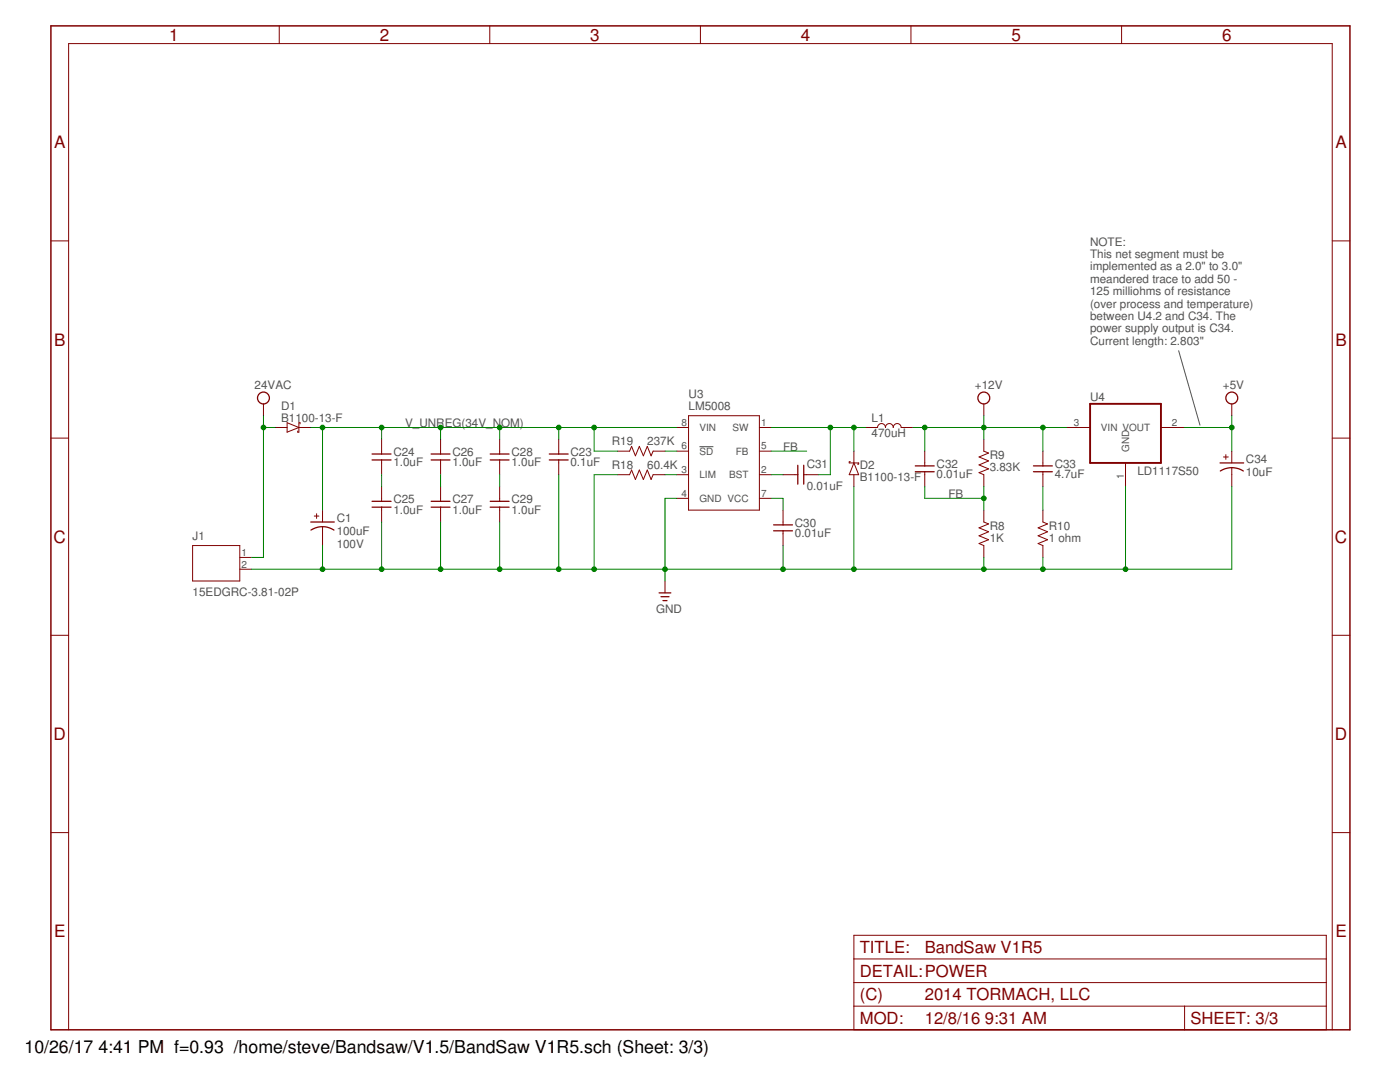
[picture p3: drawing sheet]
<svg xmlns="http://www.w3.org/2000/svg" width="279mm" height="216mm" viewBox="0 0 279 216" stroke-linecap="round" stroke-linejoin="round" font-family="sans-serif">
<path d="M235.2 70l4.3 14.8M139.6 89.1h2.8" fill="none" stroke="#505050" stroke-width=".2"/>
<g fill="none" stroke="#800000" stroke-width=".2">
<path d="M55.7 5.2v3.5M97.7 5.2v3.5M139.8 5.2v3.5M181.8 5.2v3.5M223.8 5.2v3.5M10.2 48.1h3.5M265.9 48.1h3.5M10.2 87.4h3.5M52.6 80.6v2.4M54.9 85.3h2.4M57.3 84.3l2.3 1-2.3 .9zM59.6 85.3h2.4"/>
<path d="M59.9 84.6v-.3h-.3v1.9h-.2v-.2M76.2 87.7v2.9M76.2 91.8v2.9M76.2 97.1v2.9M87.9 87.7v2.9M87.9 91.8v2.9M87.9 97.1v2.9M99.7 87.7v2.9M99.7 91.8v2.9M99.7 97.1v2.9M111.5 87.7v2.9M111.5 91.8v2.9"/>
<path d="M123.3 90h2.3l.4-.9 .8 1.9 .8-1.9 .8 1.9 .8-1.9 .7 1.9 .4-1h2.4M123.3 94.7h2.3l.4-.9 .8 1.9 .8-1.9 .8 1.9 .8-1.9 .7 1.9 .4-1h2.4M135.1 85.3h2.3M135.1 90h2.3M135.1 94.7h2.3M135.1 99.4h2.3M137.4 83h14.2v18.8h-14.2zM151.6 85.3h2.3M151.6 90h2.3M151.6 94.7h2.3M151.6 99.4h2.3M156.3 94.7h2.9"/>
<path d="M160.4 94.7h2.9M169.7 92.1h-.2v.3h1.9v.2h-.3M170.4 92.4l1 2.3h-1.9zM170.4 90v2.4M170.4 94.7v2.4M172.8 85.3h2.3a.79 .79 0 0 1 .8-.8 .79 .79 0 0 1 .8 .8 .77 .77 0 0 1 .8-.8 .77 .77 0 0 1 .8 .8 .79 .79 0 0 1 .8-.8 .79 .79 0 0 1 .8 .8h2.3M184.6 90v3M184.6 94.1v3M196.3 80.6v2.4M196.3 87.7v2.3l1 .4-1.9 .8 1.9 .8-1.9 .8 1.9 .8-1.9 .7 .9 .4v2.4M208.1 90v3M208.1 94.1v3"/>
<path d="M212.8 85.3h4.8M224.6 92.4v4.7M231.7 85.3h4.7M244.2 91.2h.9M244.6 90.7v1M245.8 80.6v2.4M245.8 90v2.4M245.8 93.3v3.8M265.9 87.4h3.5M38.4 108.9h9.5v7h-9.5zM47.9 111.2h2.3M47.9 113.6h2.3"/>
<path d="M62.7 103h.9M63.2 102.5v.9M64.4 101.8v2.4M64.4 105.1v3.8M76.2 101.2v3M87.9 101.2v3M99.7 101.2v3M132.7 115.9v2.4M156.3 101.8v2.9M156.3 105.9v3M196.3 101.8v2.4l1 .3-1.9 .8 1.9 .8-1.9 .8 1.9 .8-1.9 .8 .9 .4v2.3M208.1 101.8v2.4l1 .3-1.9 .8 1.9 .8-1.9 .8 1.9 .8-1.9 .8 .9 .4v2.3"/>
<path d="M10.2 126.8h3.5M265.9 126.8h3.5M10.2 166.1h3.5M265.9 166.1h3.5M170.4 186.6h94.3v18.9h-94.3zM170.4 196.1h94.3M170.4 191.3h94.3M13.7 205.5v-196.8h252.2v196.8M170.4 200.8h94.3M236.4 200.8v4.7"/>
</g>
<g fill="none" stroke="#800000" stroke-width=".25">
<path d="M74.3 91.8h3.7M74.3 90.6h3.7M86 91.8h3.8M86 90.6h3.8M97.8 91.8h3.8M97.8 90.6h3.8M109.6 91.8h3.8M109.6 90.6h3.8M159.2 92.8v3.8M160.4 92.8v3.8M182.7 94.1h3.7M182.7 93h3.7"/>
<path d="M206.2 94.1h3.8M206.2 93h3.8M243.5 92.4h4.7M243.5 94a4.2 4.2 0 0 1 4.6 0M62 104.2h4.7M62.1 105.8a4.2 4.2 0 0 1 4.6 0M74.3 101.2h3.7M74.3 100h3.7M86 101.2h3.8M86 100h3.8M97.8 101.2h3.8M97.8 100h3.8"/>
<path d="M131.5 118.3h2.4M131.9 119.1h1.6M132.3 119.8h.8M154.4 105.9h3.8M154.4 104.7h3.8"/>
<circle cx="52.6" cy="79.4" r="1.19"/>
<circle cx="196.3" cy="79.4" r="1.19"/>
<circle cx="245.8" cy="79.4" r="1.19"/>
</g>
<path d="M10.2 5.2h259.2v200.3h-259.2z" fill="none" stroke="#800000" stroke-width=".3"/>
<path d="M217.6 80.6h14.1v11.8h-14.1z" fill="none" stroke="#800000" stroke-width=".38"/>
<g fill="none" stroke="#008000" stroke-width=".2">
<path d="M52.6 85.3h2.3M52.6 83v28.2h-2.4M62 85.3h73.1M64.4 85.3v16.5M76.2 85.3v2.4M76.2 94.7v2.4M87.9 85.3v2.4M87.9 94.7v2.4M99.7 85.3v2.4M99.7 94.7v2.4M111.5 85.3v2.4M111.5 94.7v18.9"/>
<path d="M118.6 85.3v4.7h4.7M123.3 94.7h-4.7v18.9M132.7 90h2.4M132.7 94.7h2.4M135.1 99.4h-2.4v16.5M153.9 90h7.1M153.9 94.7h2.4M153.9 85.3h18.9M153.9 99.4h2.4v2.4M165.7 85.3v9.4h-2.4M170.4 85.3v4.7M170.4 97.1v16.5"/>
<path d="M182.2 85.3h30.6M184.6 85.3v4.7M184.6 97.1v2.3h11.7M196.3 83v4.7M196.3 97.1v4.7M208.1 85.3v4.7M208.1 97.1v4.7M224.6 97.1v16.5M236.4 85.3h9.4M245.8 97.1v16.5h-195.6M245.8 83v7M64.4 108.9v4.7"/>
<path d="M76.2 104.2v9.4M87.9 104.2v9.4M99.7 104.2v9.4M156.3 108.9v4.7M196.3 111.2v2.4M208.1 111.2v2.4"/>
</g>
<g fill="#008000" stroke="#008000" stroke-width=".2">
<circle cx="87.9" cy="85.3" r=".47"/>
<circle cx="99.7" cy="85.3" r=".47"/>
<circle cx="111.5" cy="85.3" r=".47"/>
<circle cx="118.6" cy="85.3" r=".47"/>
<circle cx="76.2" cy="85.3" r=".47"/>
<circle cx="64.4" cy="85.3" r=".47"/>
<circle cx="170.4" cy="85.3" r=".47"/>
<circle cx="165.7" cy="85.3" r=".47"/>
<circle cx="196.3" cy="99.4" r=".47"/>
<circle cx="87.9" cy="113.6" r=".47"/>
<circle cx="99.7" cy="113.6" r=".47"/>
<circle cx="111.5" cy="113.6" r=".47"/>
<circle cx="118.6" cy="113.6" r=".47"/>
<circle cx="132.7" cy="113.6" r=".47"/>
<circle cx="156.3" cy="113.6" r=".47"/>
<circle cx="170.4" cy="113.6" r=".47"/>
<circle cx="196.3" cy="113.6" r=".47"/>
<circle cx="76.2" cy="113.6" r=".47"/>
<circle cx="224.6" cy="113.6" r=".47"/>
<circle cx="208.1" cy="113.6" r=".47"/>
<circle cx="64.4" cy="113.6" r=".47"/>
<circle cx="196.3" cy="85.3" r=".47"/>
<circle cx="184.6" cy="85.3" r=".47"/>
<circle cx="208.1" cy="85.3" r=".47"/>
<circle cx="245.8" cy="85.3" r=".47"/>
<circle cx="52.6" cy="85.3" r=".47"/>
</g>
<g font-size="3.5">
<text x="4.9" y="210">10/26/17</text>
<text x="19.6" y="210">4:41 PM f=0.93 /home/steve/Bandsaw/V1.5/BandSaw V1R5.sch (Sheet: 3/3)</text>
</g>
<g font-size="3.4" fill="#800000">
<text x="33.8" y="8.1">1</text>
<text x="75.8" y="8.1">2</text>
<text x="117.8" y="8.1">3</text>
<text x="159.8" y="8.1">4</text>
<text x="201.9" y="8.1">5</text>
<text x="243.9" y="8.1">6</text>
<text x="10.8" y="29.6">A</text>
<text x="266.5" y="29.6">A</text>
<text x="10.8" y="68.9">B</text>
<text x="266.5" y="68.9">B</text>
<text x="10.7" y="108.3">C</text>
<text x="266.4" y="108.3">C</text>
<text x="10.7" y="147.7">D</text>
<text x="266.4" y="147.7">D</text>
<text x="10.8" y="187">E</text>
<text x="266.5" y="187">E</text>
</g>
<g font-size="3.3" fill="#800000">
<text x="171.6" y="190.2">TITLE:</text>
<text x="184.6" y="190.2">BandSaw V1R5</text>
<text x="171.6" y="194.9">DETAIL:POWER</text>
<text x="171.6" y="199.6">(C)</text>
<text x="184.6" y="199.6">2014 TORMACH, LLC</text>
<text x="171.6" y="204.3">MOD:</text>
<text x="184.6" y="204.3">12/8/16</text>
<text x="196.6" y="204.3">9:31 AM</text>
<text x="237.6" y="204.3">SHEET: 3/3</text>
</g>
<g font-size="2.3" fill="#505050">
<text x="217.6" y="49">NOTE:</text>
<text x="217.6" y="51.5">This net segment must be</text>
<text x="217.6" y="53.9">implemented as a 2.0&quot; to 3.0&quot;</text>
<text x="217.6" y="56.4">meandered trace to add 50 -</text>
<text x="217.6" y="58.9">125 milliohms of resistance</text>
<text x="217.6" y="61.4">(over process and temperature)</text>
<text x="217.6" y="63.8">between U4.2 and C34. The</text>
<text x="217.6" y="66.3">power supply output is C34.</text>
<text x="217.6" y="68.8">Current length: 2.803&quot;</text>
<text x="50.8" y="77.6">24VAC</text>
<text x="194.6" y="77.6">+12V</text>
<text x="244.1" y="77.6">+5V</text>
<text x="56.1" y="81.8">D1</text>
<text x="137.4" y="81.8">LM5008</text>
<text x="137.4" y="79.4">U3</text>
<text x="217.6" y="80">U4</text>
<text x="56.1" y="84.1">B1100-13-F</text>
<text x="80.9" y="85.3">V_UNREG(34V_NOM)</text>
<text x="122.1" y="88.8">R19</text>
<text x="129.2" y="88.8">237K</text>
<text x="174" y="87.2">470uH</text>
<text x="174" y="84.2">L1</text>
<text x="78.5" y="93.1">1.0uF</text>
<text x="78.5" y="91">C24</text>
<text x="90.3" y="93.1">1.0uF</text>
<text x="90.3" y="91">C26</text>
<text x="102.1" y="93.1">1.0uF</text>
<text x="102.1" y="91">C28</text>
<text x="113.9" y="93.1">0.1uF</text>
<text x="113.9" y="91">C23</text>
<text x="122.1" y="93.5">R18</text>
<text x="129.2" y="93.5">60.4K</text>
<text x="156.3" y="90">FB</text>
<text x="161" y="93.3">C31</text>
<text x="171.6" y="95.9">B1100-13-F</text>
<text x="171.6" y="93.5">D2</text>
<text x="186.9" y="95.4">0.01uF</text>
<text x="186.9" y="93.3">C32</text>
<text x="197.5" y="94">3.83K</text>
<text x="197.5" y="91.7">R9</text>
<text x="210.5" y="95.4">4.7uF</text>
<text x="210.5" y="93.3">C33</text>
<text x="227" y="94.7">LD1117S50</text>
<text x="248.7" y="95">10uF</text>
<text x="248.7" y="92.4">C34</text>
<text x="78.5" y="100.4">C25</text>
<text x="90.3" y="100.4">C27</text>
<text x="102.1" y="100.4">C29</text>
<text x="161" y="97.8">0.01uF</text>
<text x="189.3" y="99.4">FB</text>
<text x="38.4" y="107.7">J1</text>
<text x="67.2" y="106.7">100uF</text>
<text x="67.2" y="104.2">C1</text>
<text x="78.5" y="102.5">1.0uF</text>
<text x="90.3" y="102.5">1.0uF</text>
<text x="102.1" y="102.5">1.0uF</text>
<text x="158.6" y="107.2">0.01uF</text>
<text x="158.6" y="105.1">C30</text>
<text x="197.5" y="105.8">R8</text>
<text x="209.3" y="105.8">R10</text>
<text x="67.2" y="109.3">100V</text>
<text x="197.5" y="108.2">1K</text>
<text x="209.3" y="108.2">1 ohm</text>
<text x="38.4" y="118.9">15EDGRC-3.81-02P</text>
<text x="130.9" y="122.4">GND</text>
</g>
<g font-size="2" fill="#505050">
<text x="136" y="85">8</text>
<text x="136" y="89.7">6</text>
<text x="139.6" y="86">VIN</text>
<text x="146.2" y="86">SW</text>
<text x="151.9" y="89.7">5</text>
<text x="151.9" y="85">1</text>
<text x="214.3" y="85">3</text>
<text x="219.7" y="86">VIN VOUT</text>
<text x="233.9" y="85">2</text>
<text x="136" y="94.4">3</text>
<text x="139.6" y="90.7">SD</text>
<text x="139.6" y="95.4">LIM</text>
<text x="145.5" y="95.4">BST</text>
<text x="146.9" y="90.7">FB</text>
<text x="151.9" y="94.4">2</text>
<text x="224.3" y="95.6" transform="rotate(-90 224.3 95.6)">1</text>
<text x="225.3" y="90.2" transform="rotate(-90 225.3 90.2)">GND</text>
<text x="136" y="99.1">4</text>
<text x="139.6" y="100.1">GND VCC</text>
<text x="151.9" y="99.1">7</text>
<text x="48.2" y="110.9">1</text>
<text x="48.2" y="113.2">2</text>
</g>
</svg>
